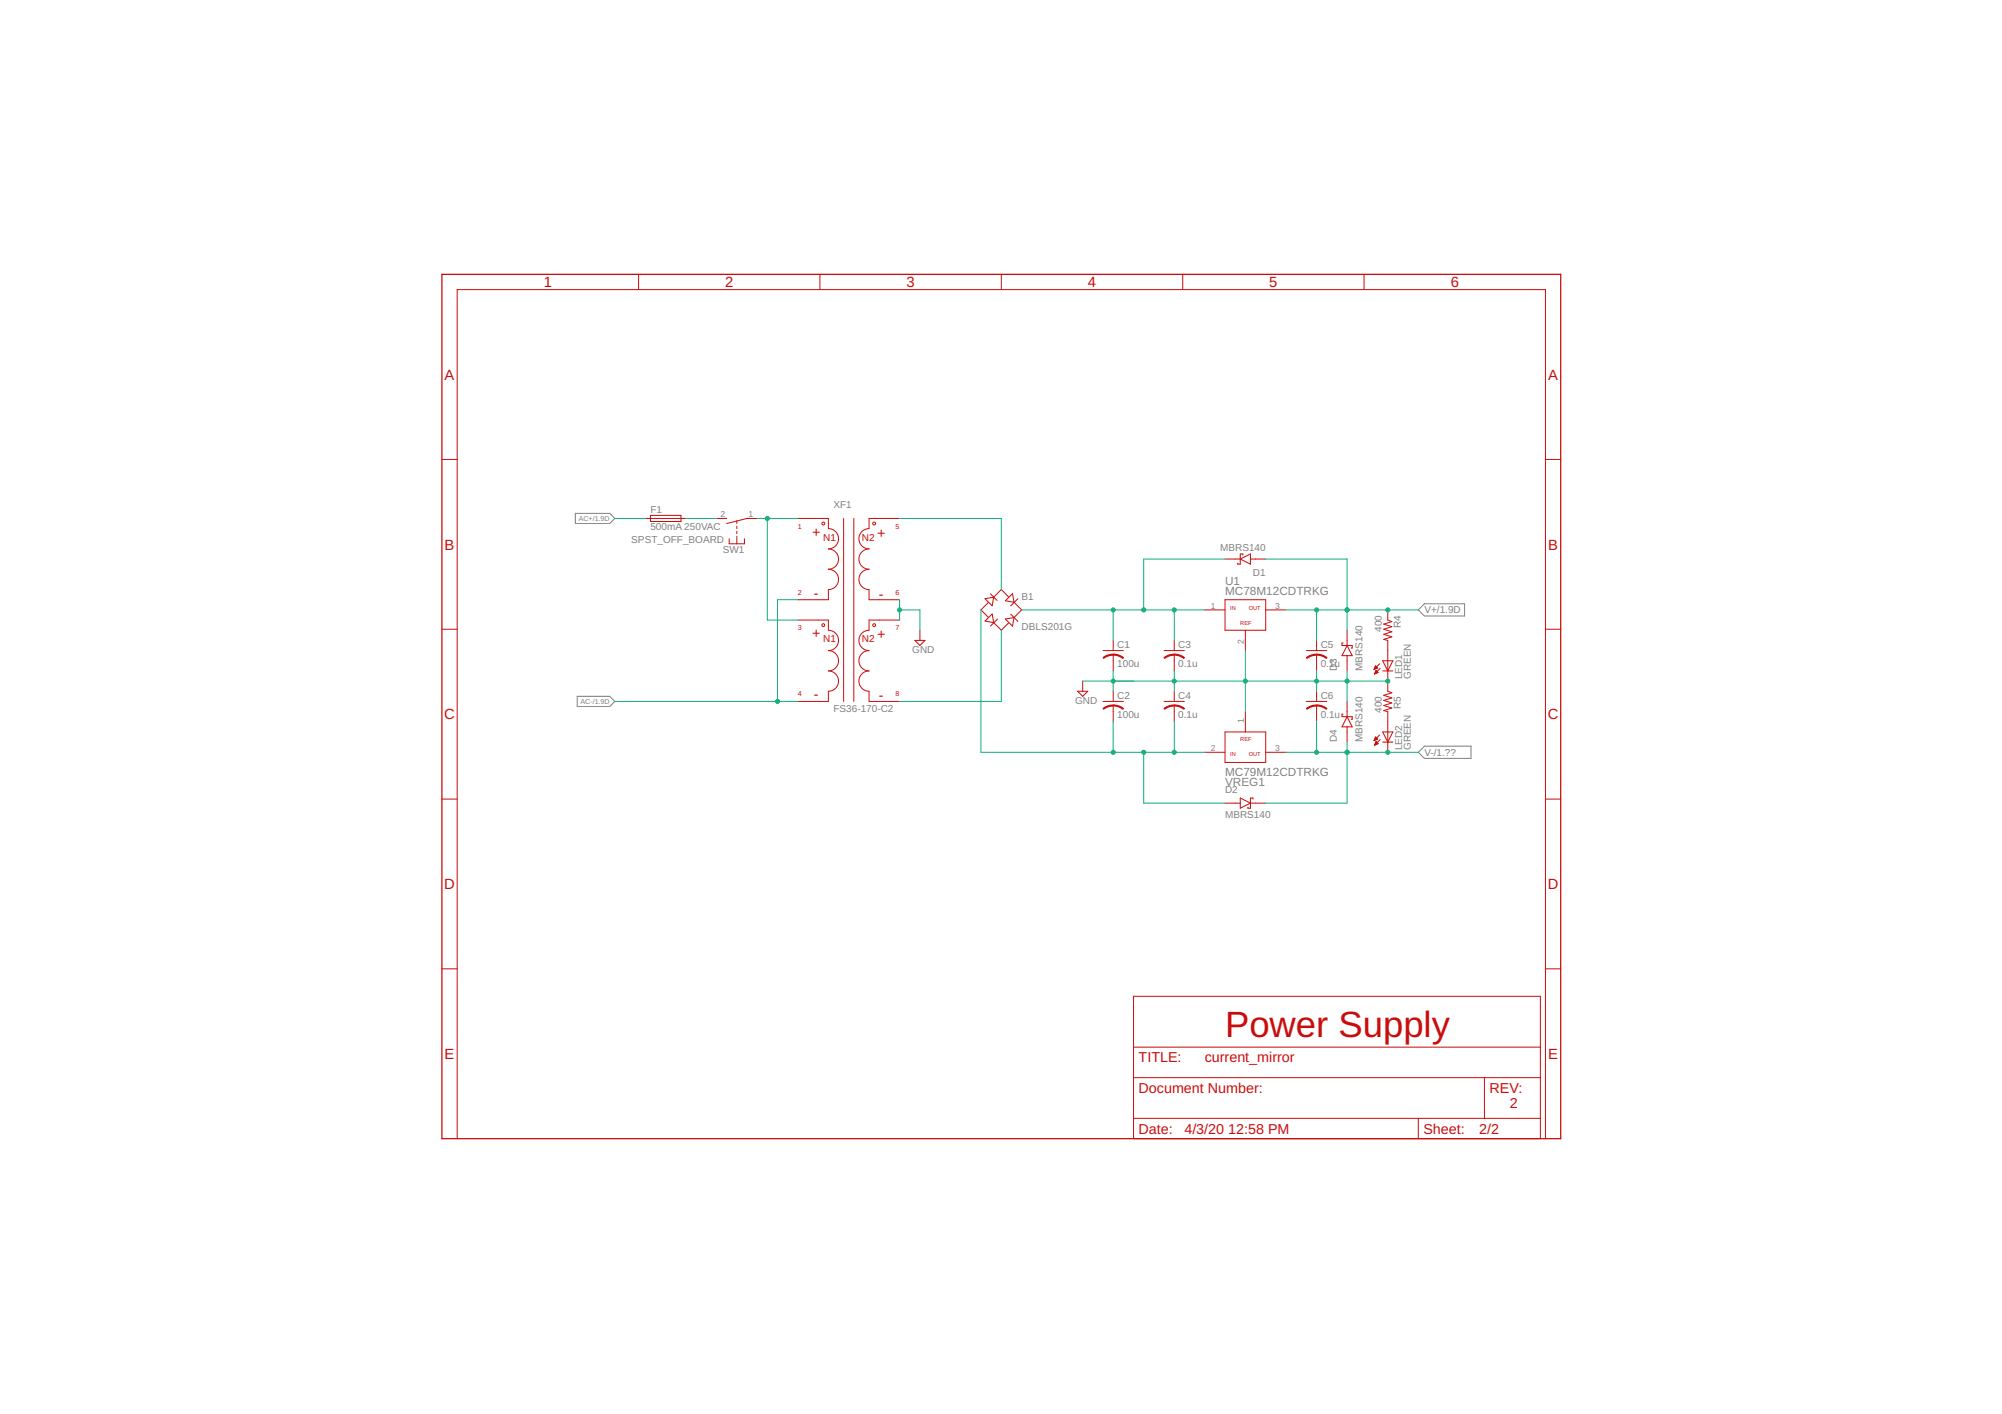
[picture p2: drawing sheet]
<svg xmlns="http://www.w3.org/2000/svg" width="500mm" height="353mm" viewBox="0 0 500 353" stroke-linecap="round" stroke-linejoin="round" font-family="sans-serif">
<path d="M143.7 128.2h8.6l1.2 1.3-1.2 1.2h-8.6zM354.1 152.3l1.6-1.5h10v3h-10zM144.1 173.9h8.2l1.2 1.3-1.2 1.2h-8.2zM354.1 187.9l1.6-1.5h11.6v3h-11.6z" fill="none" stroke="#808080" stroke-width=".25"/>
<g fill="none" stroke="#c90d0c" stroke-width=".25">
<path d="M159.4 68.5v3.8M204.7 68.5v3.8M250 68.5v3.8M295.3 68.5v3.8M340.6 68.5v3.8M110.3 114.7h3.9M385.9 114.7h3.8M161.1 129.5h10.2M162.4 128.7h7.6v1.5h-7.6zM178.9 129.5h2.5M182.1 134.6v1.2h3.8v-1.2M184 130.1v.6"/>
<path d="M184 131.4v.6M184 132.7v.6M184 133.9v1.9M189.1 129.5h-2.6l-5.1 1.2M199.2 129.5h7.6v2.5a2.53 2.53 0 0 1 2.6 2.5 2.53 2.53 0 0 1-2.6 2.6 2.54 2.54 0 0 1 2.6 2.5 2.54 2.54 0 0 1-2.6 2.6 2.54 2.54 0 0 1 2.6 2.5 2.54 2.54 0 0 1-2.6 2.5v2.6h-7.6M210.7 129.5v45.7M213.2 129.5v45.7M224.6 129.5h-7.6v2.5a2.53 2.53 0 0 0-2.5 2.5 2.53 2.53 0 0 0 2.5 2.6 2.54 2.54 0 0 0-2.5 2.5 2.54 2.54 0 0 0 2.5 2.6 2.54 2.54 0 0 0-2.5 2.5 2.54 2.54 0 0 0 2.5 2.5v2.6h7.6M305.9 139.6h3.8M309.7 139.6l2.5-1.3v2.6zM310.3 138.6v-.3h-.6v2.6h-.6v-.3M312.2 139.6h3.8"/>
<path d="M110.3 157.1h3.9M199.2 154.9h7.6v2.5a2.54 2.54 0 0 1 2.6 2.5 2.54 2.54 0 0 1-2.6 2.6 2.54 2.54 0 0 1 2.6 2.5 2.54 2.54 0 0 1-2.6 2.6 2.54 2.54 0 0 1 2.6 2.5 2.54 2.54 0 0 1-2.6 2.5v2.6h-7.6M224.6 154.9h-7.6v2.5a2.54 2.54 0 0 0-2.5 2.5 2.54 2.54 0 0 0 2.5 2.6 2.54 2.54 0 0 0-2.5 2.5 2.54 2.54 0 0 0 2.5 2.6 2.54 2.54 0 0 0-2.5 2.5 2.54 2.54 0 0 0 2.5 2.5v2.6h7.6M228.4 159.9h2.6l-1.3 1.3zM229.7 157.4v2.5M246 155.1l1.7-1.8 .4 2.2zM246 149.5l2.1-.4-.4 2.2zM246.7 150.5l-1.8 1.8 1.8 1.8M247.3 148.3l1.7 1.6M248.1 155.5l1.9 1.9 1.8-1.8M249.1 154.6l-1.8 1.8M251 150l1.8-1.7 .4 2.1z"/>
<path d="M251 154.6l2.2-.4-.4 2.2zM251.8 149.1l-1.8-1.9-1.9 1.9M252.4 153.4l1.7 1.8M253.2 150.4l1.9 1.9-1.9 1.9M254.1 149.5l-1.7 1.8M278 159.9v2.6M293.2 159.9v2.6M300.8 152.3h5.1M305.9 149.8h10.1v7.6h-10.1zM311 157.4v5.1M316 152.3h5.1M328.7 159.9v2.6"/>
<path d="M336.4 157.4v3.8M346.5 152.3v2.6l1 .3-2 .7 2 .6-2 .6 2 .7-2 .6 2 .6-2 .7 1 .2v12.7l1 .4-2 .7 2 .6-2 .6 2 .7-2 .6 2 .6-2 .7 1 .2v10.2M385.9 157.1h3.8M269.1 172.6h2.5l-1.3 1.3zM270.3 170.1v2.5M275.4 175.2h5.1M275.4 162.5h5.1M278 163.5v4.1M278 172.6v2.6M278 176.2v4.1M290.7 175.2h5M290.7 162.5h5"/>
<path d="M293.2 163.5v4.1M293.2 172.6v2.6M293.2 176.2v4.1M311 177.7v5.1M326.2 175.2h5.1M326.2 162.5h5.1M328.7 163.5v4.1M328.7 172.6v2.6M328.7 176.2v4.1M335.3 160.6h-.2v.6h2.5v.6h-.2M335.3 178.4h-.2v.6h2.5v.6h-.2M336.4 179l1.2 2.5h-2.5z"/>
<path d="M336.4 163.7v3.9M336.4 175.2v3.8M336.4 161.2l1.2 2.5h-2.5zM343.1 167.1h.1M343.2 167h.3M343.2 166.9h.6M343.3 166.8h.7M343.3 168.2h.2M343.3 166.6h.5M343.3 168.1h.4M343.4 166.5h.3M343.4 168h.6"/>
<path d="M343.4 166.4h.2M343.4 167.9h.6M343.5 167.7h.4M343.5 167.6h.3M343.6 167.5h.1M343.6 167.4l.5 .5-.9 .4zM344 166.8l-.5-.5-.4 .9M344 166.8l-.9 .4M344.5 165.8l-1.4 1.4M344.6 166.9l-1.4 1.4M345.2 165h2.6l-1.3 2.6zM345.2 167.6h2.6"/>
<path d="M110.3 199.6h3.9M300.8 187.9h5.1M305.9 182.8h10.1v7.6h-10.1zM309.7 199.3l2.5 1.3-2.5 1.2zM312.9 199.6v-.3h-.7v2.5h-.6v-.2M316 187.9h5.1M336.4 181.5v3.8M343.1 184.9h.2M343.2 184.7h.4M343.2 184.6h.7M343.2 186.1h.1M343.3 184.5h.6"/>
<path d="M343.3 185.9h.3M343.3 184.4h.5M343.3 185.8h.6M343.4 184.3h.3M343.4 185.7h.7M343.5 184.1h.1M343.5 185.6h.5M343.5 184.1l.5 .5-.9 .4zM343.5 185.5h.4M343.5 185.3h.2M343.6 185.2l-.4 .9M343.6 185.2l.5 .5"/>
<path d="M343.6 185.2h.1M344.1 185.7l-.9 .4M344.5 183.6l-1.4 1.4M344.6 184.7l-1.4 1.4M345.2 182.8h2.6l-1.3 2.5zM345.2 185.3h2.6M385.9 199.6h3.8M305.9 200.6h3.8M312.2 200.6h3.8M110.3 242h3.9M283 248.8h101.6v35.6h-101.6zM385.9 242h3.8"/>
<path d="M283 269.1h101.6M283 279.3h101.6M283 261.5h101.6M354.1 279.3v5.1M370.6 269.1v10.2M114.2 284.4v-212.1h271.7v212.1"/>
<circle cx="205.6" cy="130.7" r=".36"/>
<circle cx="218.3" cy="130.7" r=".36"/>
<circle cx="205.6" cy="156.1" r=".36"/>
<circle cx="218.3" cy="156.1" r=".36"/>
</g>
<g fill="#c90d0c" stroke="#c90d0c" stroke-width=".25">
<path d="M278 163.3l1.3 .3 1.2 .6-.1 .2-.9-.5-1.5-.3z" fill-rule="evenodd"/>
<path d="M275.4 164.2l1.2-.6 1.4-.2v.2l-1.5 .3-.9 .5z" fill-rule="evenodd"/>
<path d="M278 176l1.3 .3 1.2 .6-.1 .2-1.4-.7-1-.1z" fill-rule="evenodd"/>
<path d="M275.4 176.9l1.2-.6 1.4-.2v.2l-1.1 .1-1.3 .7z" fill-rule="evenodd"/>
<path d="M328.7 163.3l1.4 .3 1.2 .6-.1 .2-.9-.5-1.6-.3z" fill-rule="evenodd"/>
<path d="M326.2 164.2l1.2-.6 1.3-.2v.2l-1.5 .3-.9 .5z" fill-rule="evenodd"/>
<path d="M328.7 176l1.4 .3 1.2 .6-.1 .2-1.4-.7-1.1-.1z" fill-rule="evenodd"/>
<path d="M326.2 176.9l1.2-.6 1.3-.2v.2l-1 .1-1.4 .7z" fill-rule="evenodd"/>
<path d="M293.2 163.3l1.4 .3 1.2 .6-.2 .2-.9-.5-1.5-.3z" fill-rule="evenodd"/>
<path d="M290.6 164.2l1.2-.6 1.4-.2v.2l-1.5 .3-.9 .5z" fill-rule="evenodd"/>
<path d="M293.2 176l1.4 .3 1.2 .6-.2 .2-1.4-.7-1-.1z" fill-rule="evenodd"/>
<path d="M290.6 176.9l1.2-.6 1.4-.2v.2l-1 .1-1.4 .7z" fill-rule="evenodd"/>
</g>
<path d="M110.3 68.5h279.4v215.9h-279.4z" fill="none" stroke="#c90d0c" stroke-width=".32"/>
<g fill="none" stroke="#0dab76" stroke-width=".25">
<path d="M153.5 129.5h7.6M171.3 129.5h7.6M189.1 129.5h10.1M191.6 129.5v25.4h7.6M224.6 129.5h25.4v17.7M305.9 139.6h-20.3v12.7M316 139.6h20.4v17.8M199.2 149.8h-5.1v25.4M224.6 149.8v5.1M224.6 152.3h5.1v5.1M244.9 152.3v35.6h55.9M250 157.4v17.8h-25.4"/>
<path d="M255.1 152.3h45.7M278 152.3v7.6M293.2 152.3v7.6M321.1 152.3h33M328.7 152.3v7.6M153.5 175.2h45.7M270.3 170.1h76.2M278 167.6v5M293.2 167.6v5M311 162.5v15.2M328.7 167.6v5M336.4 167.6v7.6"/>
<path d="M278 180.3v7.6M285.6 187.9v12.7h20.3M293.2 180.3v7.6M321.1 187.9h33M328.7 180.3v7.6M336.4 185.3v15.3h-20.4"/>
</g>
<g fill="#0dab76" stroke="#0dab76" stroke-width=".25">
<circle cx="224.6" cy="152.3" r=".51"/>
<circle cx="311" cy="170.1" r=".51"/>
<circle cx="328.7" cy="170.1" r=".51"/>
<circle cx="336.4" cy="170.1" r=".51"/>
<circle cx="293.2" cy="170.1" r=".51"/>
<circle cx="278" cy="170.1" r=".51"/>
<circle cx="346.5" cy="170.1" r=".51"/>
<circle cx="328.7" cy="152.3" r=".51"/>
<circle cx="336.4" cy="152.3" r=".51"/>
<circle cx="346.5" cy="152.3" r=".51"/>
<circle cx="328.7" cy="187.9" r=".51"/>
<circle cx="336.4" cy="187.9" r=".51"/>
<circle cx="346.5" cy="187.9" r=".51"/>
<circle cx="278" cy="152.3" r=".51"/>
<circle cx="285.6" cy="152.3" r=".51"/>
<circle cx="293.2" cy="152.3" r=".51"/>
<circle cx="278" cy="187.9" r=".51"/>
<circle cx="285.6" cy="187.9" r=".51"/>
<circle cx="293.2" cy="187.9" r=".51"/>
<circle cx="194.1" cy="175.2" r=".51"/>
<circle cx="191.6" cy="129.5" r=".51"/>
</g>
<text font-size="9.1" fill="#c90d0c" x="305.9" y="259">Power Supply</text>
<g font-size="3.7" fill="#c90d0c">
<text x="135.8" y="71.7">1</text>
<text x="181.1" y="71.7">2</text>
<text x="226.4" y="71.7">3</text>
<text x="271.6" y="71.7">4</text>
<text x="316.9" y="71.7">5</text>
<text x="362.2" y="71.7">6</text>
<text x="111" y="94.8">A</text>
<text x="386.6" y="94.8">A</text>
<text x="111" y="137.2">B</text>
<text x="386.6" y="137.2">B</text>
<text x="110.9" y="179.6">C</text>
<text x="386.5" y="179.6">C</text>
<text x="110.9" y="222.1">D</text>
<text x="386.5" y="222.1">D</text>
<text x="111" y="264.5">E</text>
<text x="386.6" y="264.5">E</text>
</g>
<g font-size="3.6" fill="#c90d0c">
<text x="202.8" y="134">+</text>
<text x="219" y="134.3">+</text>
<text x="203.2" y="149.3">-</text>
<text x="219.5" y="149.5">-</text>
<text x="202.8" y="159.4">+</text>
<text x="219" y="159.7">+</text>
<text x="203.2" y="174.7">-</text>
<text x="219.5" y="174.9">-</text>
<text x="284.3" y="265.3">TITLE:</text>
<text x="300.8" y="265.3">current_mirror</text>
<text x="284.3" y="272.9">Document Number:</text>
<text x="371.9" y="272.9">REV:</text>
<text x="377" y="276.8">2</text>
<text x="284.3" y="283.1">Date:</text>
<text x="295.7" y="283.1">4/3/20</text>
<text x="306.7" y="283.1">12:58 PM</text>
<text x="355.4" y="283.1">Sheet:</text>
<text x="369.4" y="283.1">2/2</text>
</g>
<g font-size="2.9" fill="#808080">
<text x="305.9" y="148.5">MC78M12CDTRKG</text>
<text x="305.9" y="146">U1</text>
<text x="305.9" y="193.8">MC79M12CDTRKG</text>
<text x="305.9" y="196.3">VREG1</text>
</g>
<g font-size="2.5" fill="#808080">
<text x="162.4" y="128.1">F1</text>
<text x="208.1" y="126.9">XF1</text>
<text x="157.6" y="135.7">SPST_OFF_BOARD</text>
<text x="162.4" y="132.4">500mA 250VAC</text>
<text x="304.7" y="137.6">MBRS140</text>
<text x="180.5" y="138.2">SW1</text>
<text x="312.9" y="143.9">D1</text>
<text x="255.1" y="149.8">B1</text>
<text x="355.7" y="153.2">V+/1.9D</text>
<text x="255.1" y="157.4">DBLS201G</text>
<text x="279" y="161.8">C1</text>
<text x="294.2" y="161.8">C3</text>
<text x="329.8" y="161.8">C5</text>
<text x="345" y="157.8" transform="rotate(-90 345 157.8)">400</text>
<text x="349.8" y="156.8" transform="rotate(-90 349.8 156.8)">R4</text>
<text x="227.8" y="163.1">GND</text>
<text x="279" y="166.7">100u</text>
<text x="294.2" y="166.7">0.1u</text>
<text x="329.8" y="166.7">0.1u</text>
<text x="333.8" y="167.6" transform="rotate(-90 333.8 167.6)">D3</text>
<text x="340.2" y="167.6" transform="rotate(-90 340.2 167.6)">MBRS140</text>
<text x="350.1" y="169.6" transform="rotate(-90 350.1 169.6)">LED1</text>
<text x="352.2" y="169.6" transform="rotate(-90 352.2 169.6)">GREEN</text>
<text x="208.1" y="177.7">FS36-170-C2</text>
<text x="268.4" y="175.8">GND</text>
<text x="279" y="179.4">100u</text>
<text x="279" y="174.5">C2</text>
<text x="294.2" y="179.4">0.1u</text>
<text x="294.2" y="174.5">C4</text>
<text x="329.8" y="179.4">0.1u</text>
<text x="329.8" y="174.5">C6</text>
<text x="345" y="178.1" transform="rotate(-90 345 178.1)">400</text>
<text x="349.8" y="177.1" transform="rotate(-90 349.8 177.1)">R5</text>
<text x="333.8" y="185.3" transform="rotate(-90 333.8 185.3)">D4</text>
<text x="340.2" y="185.3" transform="rotate(-90 340.2 185.3)">MBRS140</text>
<text x="350.1" y="187.4" transform="rotate(-90 350.1 187.4)">LED2</text>
<text x="352.2" y="187.4" transform="rotate(-90 352.2 187.4)">GREEN</text>
<text x="355.7" y="188.8">V-/1.??</text>
<text x="305.9" y="198">D2</text>
<text x="305.9" y="204.4">MBRS140</text>
</g>
<g font-size="2.5" fill="#c90d0c">
<text x="205.6" y="135.1">N1</text>
<text x="215.2" y="135.1">N2</text>
<text x="205.6" y="160.4">N1</text>
<text x="215.2" y="160.4">N2</text>
</g>
<g font-size="2.1" fill="#808080">
<text x="179.9" y="129.1">2</text>
<text x="186.9" y="129.1">1</text>
<text x="302.4" y="152">1</text>
<text x="318.4" y="152">3</text>
<text x="310.6" y="160.9" transform="rotate(-90 310.6 160.9)">2</text>
<text x="310.6" y="180.5" transform="rotate(-90 310.6 180.5)">1</text>
<text x="302.4" y="187.5">2</text>
<text x="318.4" y="187.5">3</text>
</g>
<g font-size="1.8" fill="#808080">
<text x="144.5" y="130.1">AC+/1.9D</text>
<text x="144.9" y="175.8">AC-/1.9D</text>
</g>
<g font-size="1.8" fill="#c90d0c">
<text x="199.2" y="132">1</text>
<text x="223.6" y="132">5</text>
<text x="199.2" y="148.5">2</text>
<text x="223.6" y="148.5">6</text>
<text x="199.2" y="157.4">3</text>
<text x="223.6" y="157.4">7</text>
<text x="199.2" y="173.9">4</text>
<text x="223.6" y="173.9">8</text>
</g>
<g font-size="1.4" fill="#c90d0c">
<text x="307.2" y="152.3">IN</text>
<text x="311.8" y="152.3">OUT</text>
<text x="309.7" y="156.1">REF</text>
<text x="309.7" y="185.1">REF</text>
<text x="307.2" y="188.9">IN</text>
<text x="311.8" y="188.9">OUT</text>
</g>
</svg>
